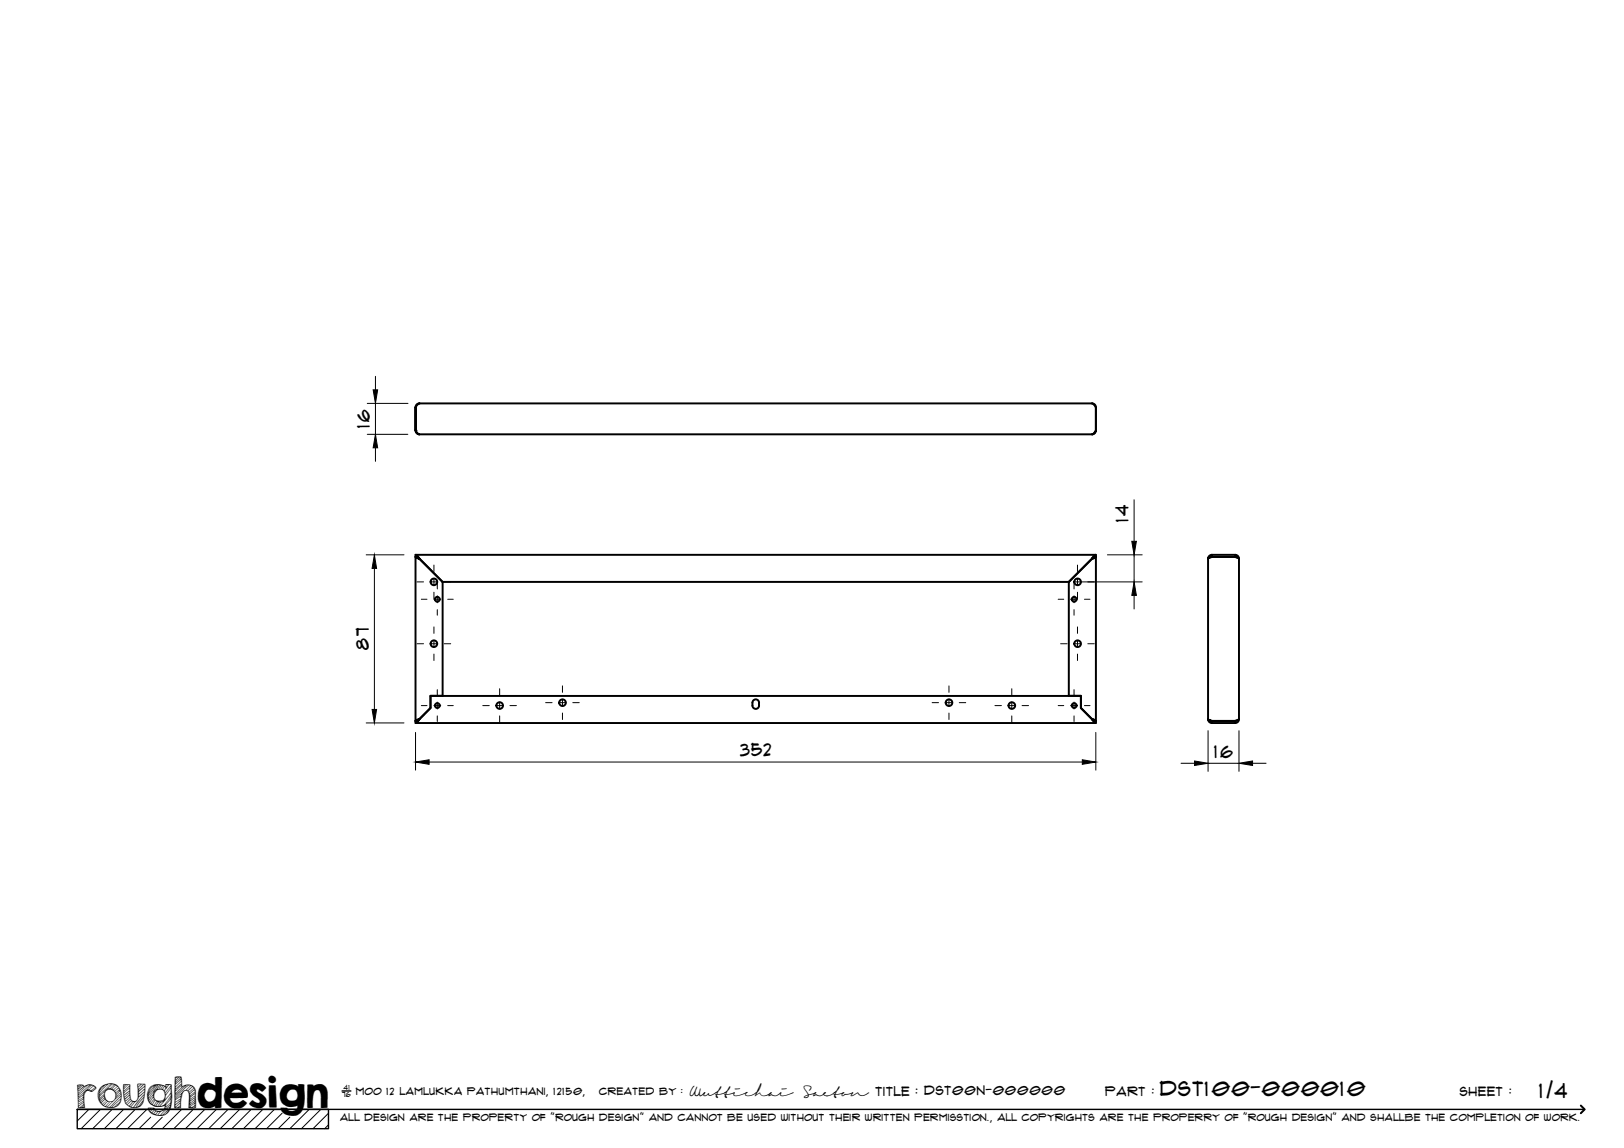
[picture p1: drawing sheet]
<svg xmlns="http://www.w3.org/2000/svg" width="420mm" height="297mm" viewBox="0 0 420 297" stroke-linecap="round" stroke-linejoin="round" font-family="sans-serif">
<!-- layer: Visible -->
<g fill="none" stroke="#000" stroke-width=".51">
<path d="M107.5 111.4l.6 .8 .4 .2-.8-.4zM107.5 105.4v6v-6M108.5 104.4l-.7 .2-.3 .8M108.5 104.4h.1M108.5 112.4h174M108.5 104.4h174.1l.9 1v6v-6.1l-.4-.7-.6-.2M108.5 104.4l-.4 .2-.6 .8M282.5 104.4h.1M283.5 111.4l-.3 .7-.7 .3 .4-.2zM107.5 144.1h.3h-.3l.3 .3 .7 .2-.5-.4 .5 .4M107.5 143.6l.4 .1 .6 .9-1-.5zM107.5 144.1v42.4"/>
<path d="M107.5 143.6h176M108.1 144.2l.4 .4M108.5 144.6l6 6v29.4h-3.1v3.2l-2.9 2.8M108.5 144.6l6 6h162l6-6M282.5 144.6l-6 6v29.4h3.2v3.2l2.8 2.8M283 144.2l-.5 .4M283 143.9l.5-.3v.5l-1 .5zM283.5 144.1l-1 .5 .5-.4M283.5 144.1v42.4M312.5 144.6v41.5M313.5 143.6l-.7 .3-.3 .7 1-.5h6.1l.9 .5M313.5 143.6v.5l-.3 .1"/>
<path d="M313.5 143.6h6.1M313.5 144.1h6.1M319.9 144.2l-.3-.1v-.5l.5 .1 .4 .8v41.7l-.4 .7-.5 .2M107.5 186.6l1-.5-.9 1zM107.5 187.1h176M108.5 186.1l-.5 .3 .5-.4-.7 .3-.3 .2h.3l-.3 .1M108.5 186.1l-.4 .3M108.5 186.1l2.9-2.9v-3.1h168.2v3.1l2.9 2.9M194.9 181.2a.84 .84 0 0 1 1-.2 .84 .84 0 0 1 .5 .8v.8a.86 .86 0 0 1-.9 .8 .86 .86 0 0 1-.8-.8v-.8zM282.5 186.1l1 .5v.5l-.4-.2zM282.5 186.1l.5 .3M283 186.4l-.5-.4 1 .6"/>
<path d="M313.5 187.1h6.1M313.5 186.6h6.1M319.9 186.4l-.3 .2v.5M320.5 186l-.9 .5h-6.1l-1-.4 .3 .6 .7 .4v-.5l-.3-.2"/>
<circle cx="112.3" cy="150.6" r=".86"/>
<circle cx="113.1" cy="155.1" r=".62"/>
<circle cx="277.9" cy="155.1" r=".62"/>
<circle cx="278.8" cy="150.6" r=".86"/>
<circle cx="112.3" cy="166.6" r=".86"/>
<circle cx="278.8" cy="166.6" r=".86"/>
<circle cx="113.1" cy="182.6" r=".62"/>
<circle cx="129.3" cy="182.6" r=".86"/>
<circle cx="145.5" cy="181.8" r=".86"/>
<circle cx="245.5" cy="181.8" r=".86"/>
<circle cx="261.8" cy="182.6" r=".86"/>
<circle cx="277.9" cy="182.6" r=".62"/>
</g>
<circle cx="107.5" cy="111.4" r=".25" fill="#000"/>
<!-- layer: TitleBlock -->
<path d="M20 287h65v5h-65zM20 287h390M88.5 282.3h2.3" fill="none" stroke="#000" stroke-width=".36"/>
<path d="M409 286.1l1 .9-1 1" fill="none" stroke="#000" stroke-width=".51"/>
<g fill="none" stroke="#000" stroke-width=".26">
<path d="M23 287l-3 3.1M26 287l-5 5M29 287l-5 5M32 287l-5 5M35 287l-5 5M38 287l-5 5M39 289.1l-3 2.9M42 289.1l-3 2.9M47 287l-5 5M50 287l-5 5M53 287l-5 5M56 287l-5 5"/>
<path d="M59 287l-5 5M62 287l-5 5M65 287l-5 5M68 287l-5 5M71 287l-5 5M73 288l-4 4M75 289.1l-3 2.9M80 287l-5 5M83 287l-5 5M85 288l-4 4M85 291l-1 1"/>
</g>
<!-- layer: Smart Centers -->
<g fill="none" stroke="#000" stroke-width=".26">
<path d="M107.9 150.6h1.7M109 155.1h1.5M111.4 150.6h1.8M112.2 155.1h1.8M112.3 146.2v1.7M112.3 149.7v1.8M112.3 153.2v1.7M113.1 150.9v1.5M113.1 154.2v1.8M113.1 157.7v1.5M114.9 150.6h1.7M115.8 155.1h1.5"/>
<path d="M273.8 155.1h1.4M274.4 150.6h1.7M277 155.1h1.8M277.9 150.6h1.8M277.9 150.9v1.5M277.9 154.2v1.8M277.9 157.7v1.5M278.8 146.2v1.7M278.8 149.7v1.8M278.8 153.2v1.7M280.6 155.1h1.4M281.4 150.6h1.7"/>
<path d="M107.9 166.6h1.7M111.4 166.6h1.8M112.3 162.2v1.7M112.3 165.7v1.8M112.3 169.2v1.7M113.1 178.4v1.5M114.9 166.6h1.7M129.3 178.2v1.7M145.5 177.5v1.6M245.5 177.5v1.6M261.8 178.2v1.7M274.4 166.6h1.7"/>
<path d="M277.9 166.6h1.8M277.9 178.4v1.5M278.8 162.2v1.7M278.8 165.7v1.8M278.8 169.2v1.7M281.4 166.6h1.7M109 182.6h1.5M112.2 182.6h1.8M113.1 181.7v1.8M113.1 185.2v1.5M115.8 182.6h1.5M124.9 182.6h1.7"/>
<path d="M128.4 182.6h1.8M129.3 181.7v1.8M129.3 185.2v1.7M131.9 182.6h1.7M141.2 181.8h1.6M144.6 181.8h1.8M145.5 180.9v1.8M145.5 184.5v1.7M148.2 181.8h1.7M241.2 181.8h1.6M244.6 181.8h1.8M245.5 180.9v1.8"/>
<path d="M245.5 184.5v1.7M248.2 181.8h1.7M257.4 182.6h1.7M260.9 182.6h1.8M261.8 181.7v1.8M261.8 185.2v1.7M264.4 182.6h1.7M273.8 182.6h1.4M277 182.6h1.8M277.9 181.7v1.8M277.9 185.2v1.5M280.6 182.6h1.4"/>
</g>
<!-- layer: FD_Dimensions -->
<g fill="none" stroke="#000" stroke-width=".26">
<path d="M97.1 97.4v3.5M95 112.4h10.5M95 104.4h10.6M97.1 104.4v8M97.1 115.9v3.5M293.4 129.3v10.8M94.7 143.6h9.8M96.9 147.1v36.5M279.5 150.6h16M286.5 143.6h9M293.4 143.6v7M293.4 154.1v3.5"/>
<path d="M94.7 187.1h9.8M107.5 189.5v9.8M111 197.2h169M283.5 189.5v9.8M305.6 197.5h3.5M312.5 189.1v10.5M312.5 197.5h8M320.5 189.1v10.5M324.1 197.5h3.5"/>
</g>
<path d="M97.1 112.4l.6 3.5h-1.2zM96.5 100.9h1.2l-.6 3.5zM96.9 143.6l.5 3.5h-1.1zM293.4 150.6l.6 3.5h-1.2zM292.8 140.1h1.2l-.6 3.5zM96.3 183.6h1.1l-.5 3.5zM107.5 197.2l3.5-.6v1.2zM280 196.6l3.5 .6-3.5 .6zM309.1 196.9l3.4 .6-3.4 .6zM320.5 197.5l3.6-.6v1.2z" fill="#000" stroke="#000" stroke-width=".26"/>
<text font-size="9.7" x="19.9" y="286.8">roughdesign</text>
<g font-size="5.3">
<text x="300.1" y="283.6">DST100-000010</text>
<text x="398.3" y="284">1/4</text>
</g>
<g font-size="4.6">
<text x="95.7" y="110.8" transform="rotate(-90 95.7 110.8)">16</text>
<text x="292" y="135.2" transform="rotate(-90 292 135.2)">14</text>
<text x="95.4" y="168.1" transform="rotate(-90 95.4 168.1)">87</text>
<text x="191.5" y="195.7">352</text>
<text x="314.2" y="196">16</text>
</g>
<g font-size="3.4">
<text x="178.3" y="283.5">Wuttichai</text>
<text x="208.1" y="283.5">Saeton title : DST00N-000000</text>
</g>
<g font-size="3.3">
<text x="286" y="283.5">Part :</text>
<text x="377.7" y="283.5">sheet :</text>
</g>
<g font-size="2.7">
<text x="92.1" y="283.3">moo 12 Lamlukka pathumthani, 12150,</text>
<text x="155" y="283.3">created by :</text>
</g>
<text font-size="2.6" x="88" y="290.1">all design are the property of &quot;rough design&quot; and cannot be used without their written permisstion., all copyrights are the properry of &quot;rough design&quot; and shallbe the completion of work.</text>
<g font-size="1.9">
<text x="88.5" y="283.9">76</text>
<text x="88.9" y="282.1">41</text>
</g>
</svg>
